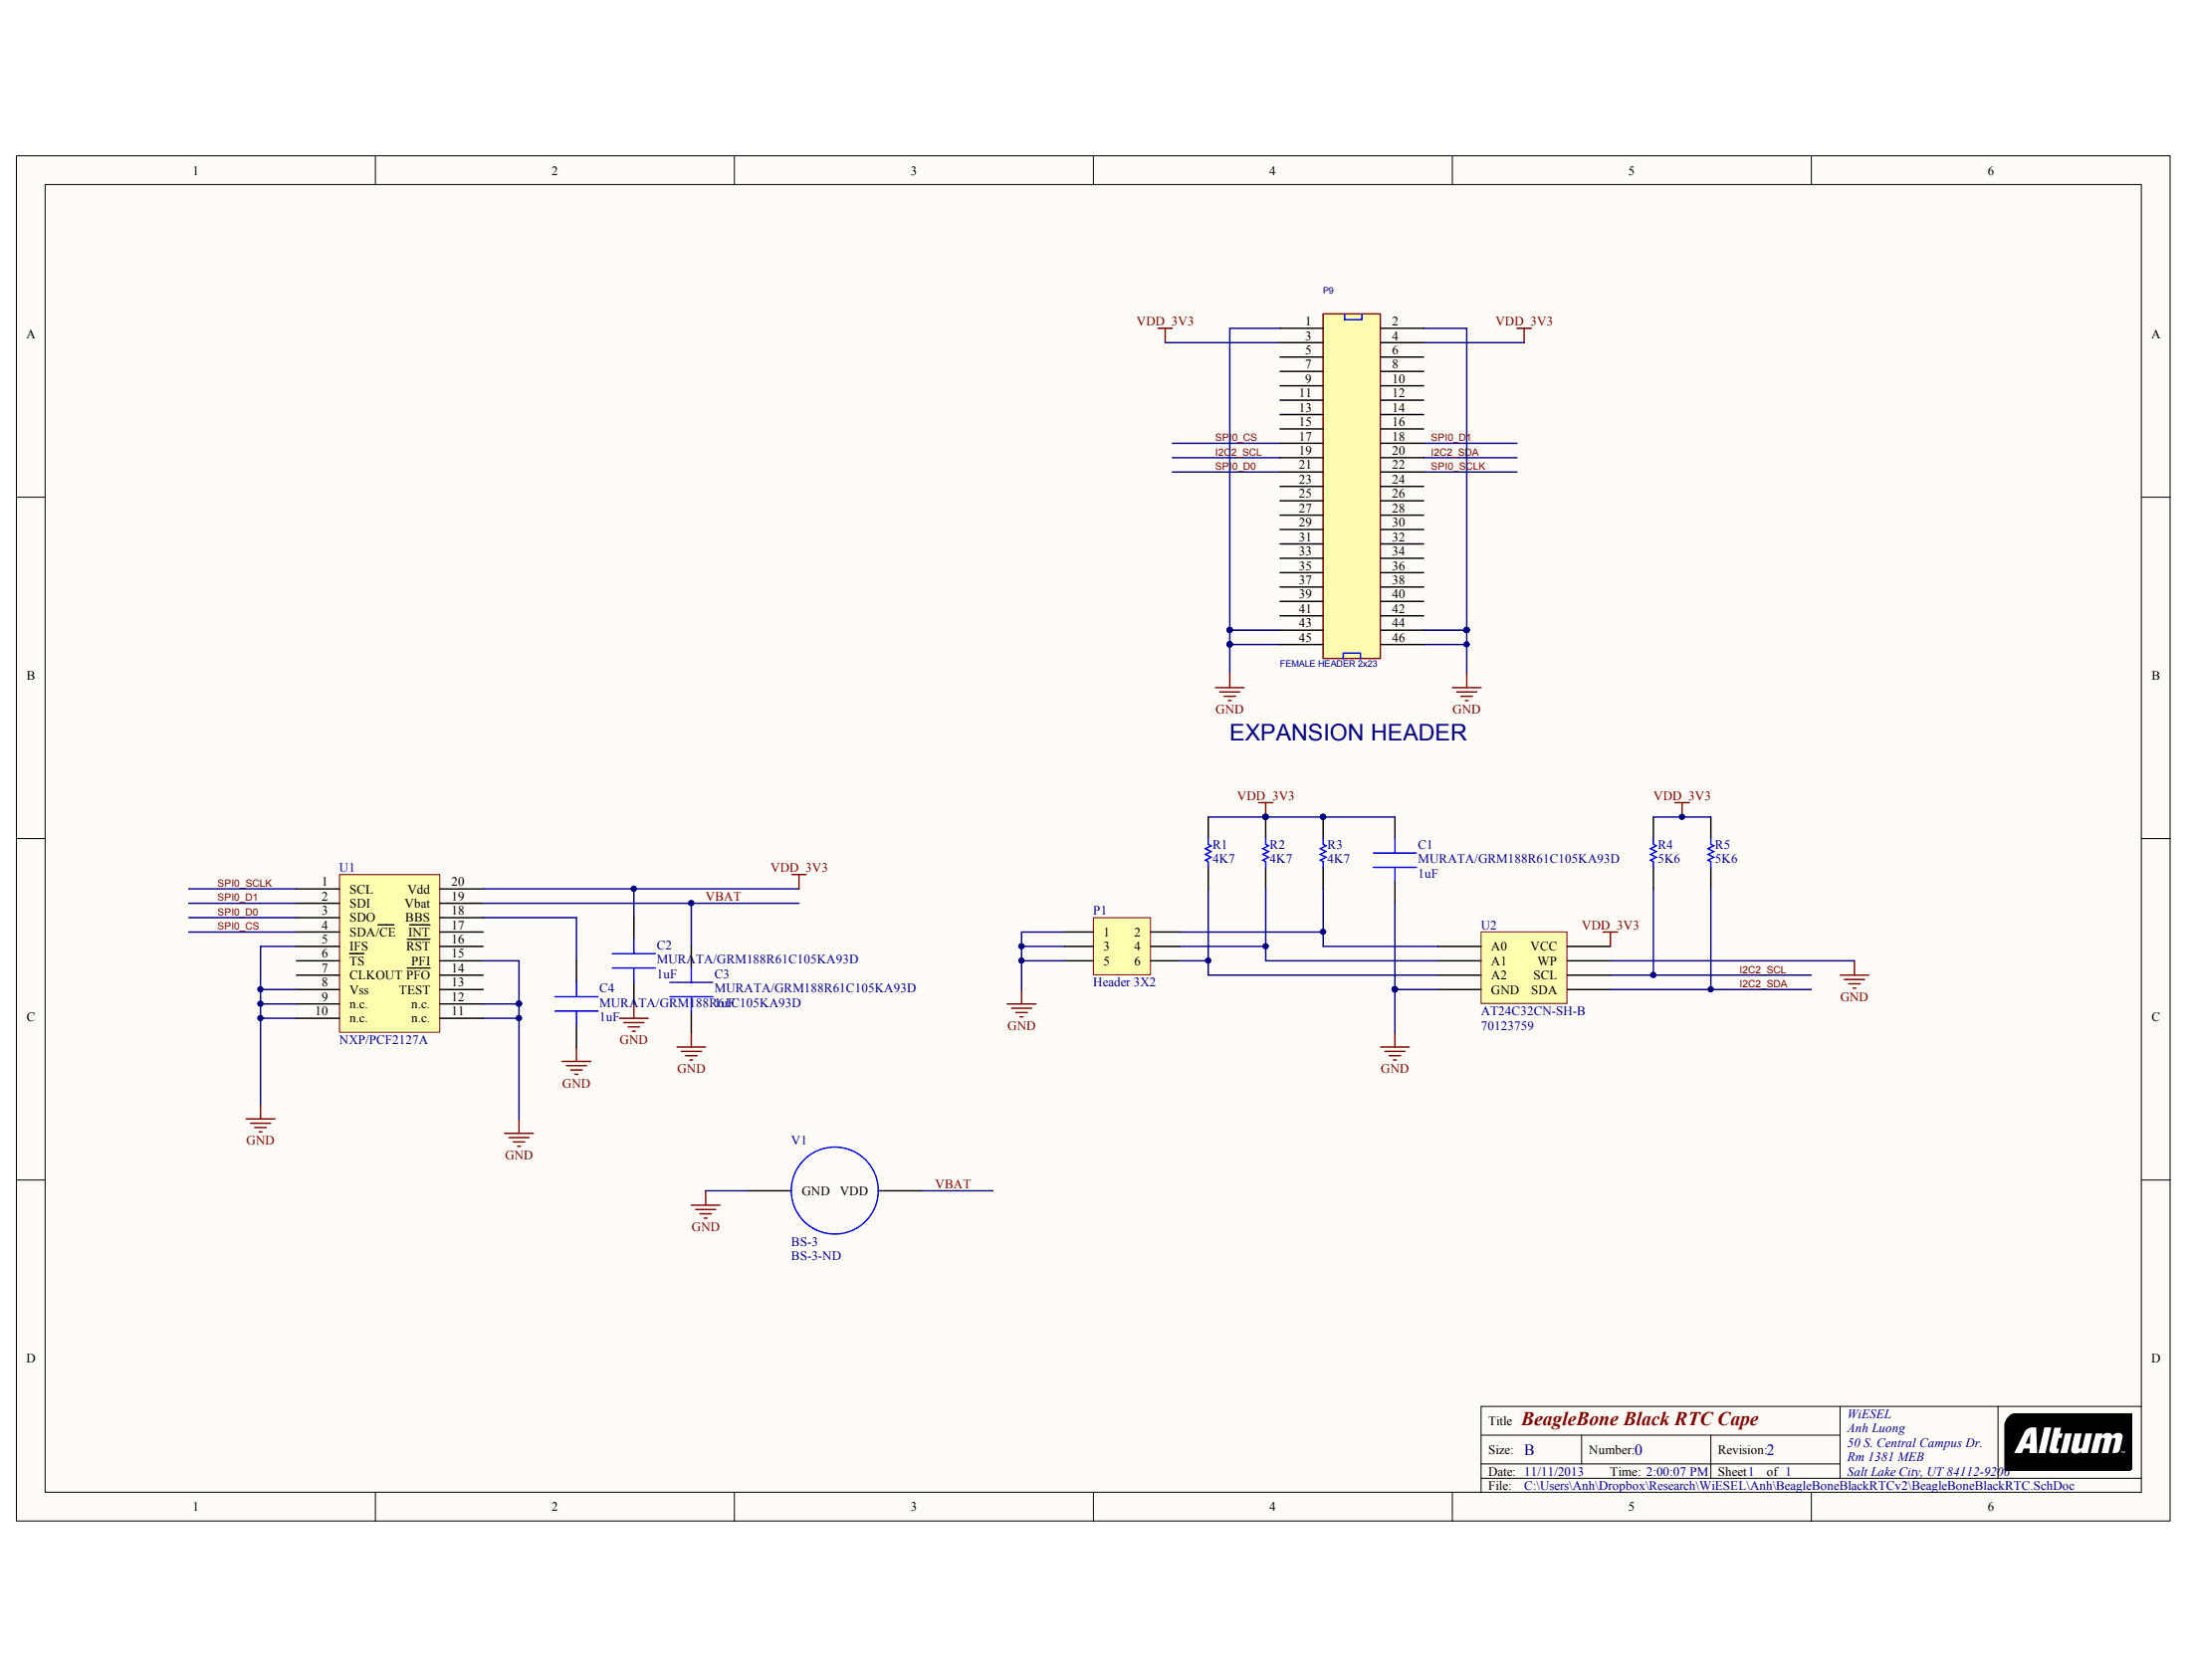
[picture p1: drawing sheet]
# Altium project BeagleBoneBlackRTC.PrjPCB
1 sheet, 14 parts. Net scope: global (net labels, ports and power ports of the same name join across sheets).
Board file: BeagleBoneBlack.PcbDoc

## Sheet BeagleBoneBlackRTC.SchDoc: BeagleBone Black RTC Cape
size B; Author: Anh Luong; CompanyName: University of Utah - WiESEL; DrawnBy: Anh Luong; Organization: WiESEL; Address1: Anh Luong; Address2: 50 S. Central Campus Dr.; Address3: Rm 1381 MEB; Address4: Salt Lake City, UT 84112-9206; DocumentNumber: 0; Revision: 2; SheetNumber: 1; SheetTotal: 1; PageSetup: Record=PageOptions¦CenterHorizontal=True¦CenterVertical=True¦PrintScale=1.00¦XCorrection=1.00¦YCorrection=1.00¦PrintKind=1¦BorderSize=5000000¦LeftOffset=0¦BottomOffset=0¦Orientation=2¦PaperLength=1000¦PaperWidth=1000¦Scale=100¦PaperSource=7¦PrintQuality=-4¦MediaType=1¦DitherType=10¦PaperKind=A5¦PrintScaleMode=1

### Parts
C1  MURATA/GRM188R61C105KA93D  value 1uF  [CAPC1608X09N (0603)]
C2  MURATA/GRM188R61C105KA93D  value 1uF  [CAPC1608X09N (0603)]
C3  MURATA/GRM188R61C105KA93D  value 1uF  [CAPC1608X09N (0603)]
C4  MURATA/GRM188R61C105KA93D  value 1uF  [CAPC1608X09N (0603)]
P1  Header 3X2  [HDR2X3]
P9  FEMALE HEADER 2x23  [HEADER23X2]
R1  4K7  [RES0603]
R2  4K7  [RES0603]
R3  4K7  [RES0603]
R4  5K6  [RES0603]
R5  5K6  [RES0603]
U1  NXP/PCF2127A  [NXP/PCF2127A SOT163-1]
U2  AT24C32CN-SH-B  Supplier Part Number 1: 70123759  [SOIC127P600X175-8N]
V1  BS-3  Supplier Part Number 1: BS-3-ND  [CR2032TH]

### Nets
GND: C1.1 C2.1 C3.1 C4.1 P1.1 P1.3 P1.5 P9.1 P9.2 P9.43 P9.44 P9.45 P9.46 U1.5(IFS) U1.8(Vss) U1.9(n.c.) U1.10(n.c.) U1.11(n.c.) U1.12(n.c.) U1.15(PFI) U2.4(GND) U2.7(WP) V1.0(GND)
VDD_3V3: C1.2 C2.2 P9.3 P9.4 R1.2 R2.2 R3.2 R4.2 R5.2 U1.20(Vdd) U2.8(VCC)
I2C2_SCL: P9.19 R4.1 U2.6(SCL)
I2C2_SDA: P9.20 R5.1 U2.5(SDA)
SPI0_CS: P9.17 U1.4(SDA/~{CE})
SPI0_D0: P9.21 U1.3(SDO)
SPI0_D1: P9.18 U1.2(SDI)
SPI0_SCLK: P9.22 U1.1(SCL)
VBAT: C3.2 U1.19(Vbat) V1.1(VDD)
NetC4_2: C4.2 U1.18(BBS)
NetP1_2: P1.2 R3.1 U2.1(A0)
NetP1_4: P1.4 R2.1 U2.2(A1)
NetP1_6: P1.6 R1.1 U2.3(A2)

Not connected (* = marked no-connect by the designer): P9 5(3) 6(28) 7(4) 8(29) 9(5) 10(30) 11(6) 12(31) 13(7) 14(32) 15(8) 16(33) 23(12) 24(37) 25(13) 26(38) 27(14) 28(39) 29(15) 30(40) 31(16) 32(41) 33(17) 34(42) 35(18) 36(43) 37(19) 38(44) 39(20) 40(45) 41(21) 42(46); U1 6(~{TS}) 7(CLKOUT) 13(TEST) 14(~{PFO}) 16(~{RST}) 17(~{INT})

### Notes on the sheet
- EXPANSION HEADER
